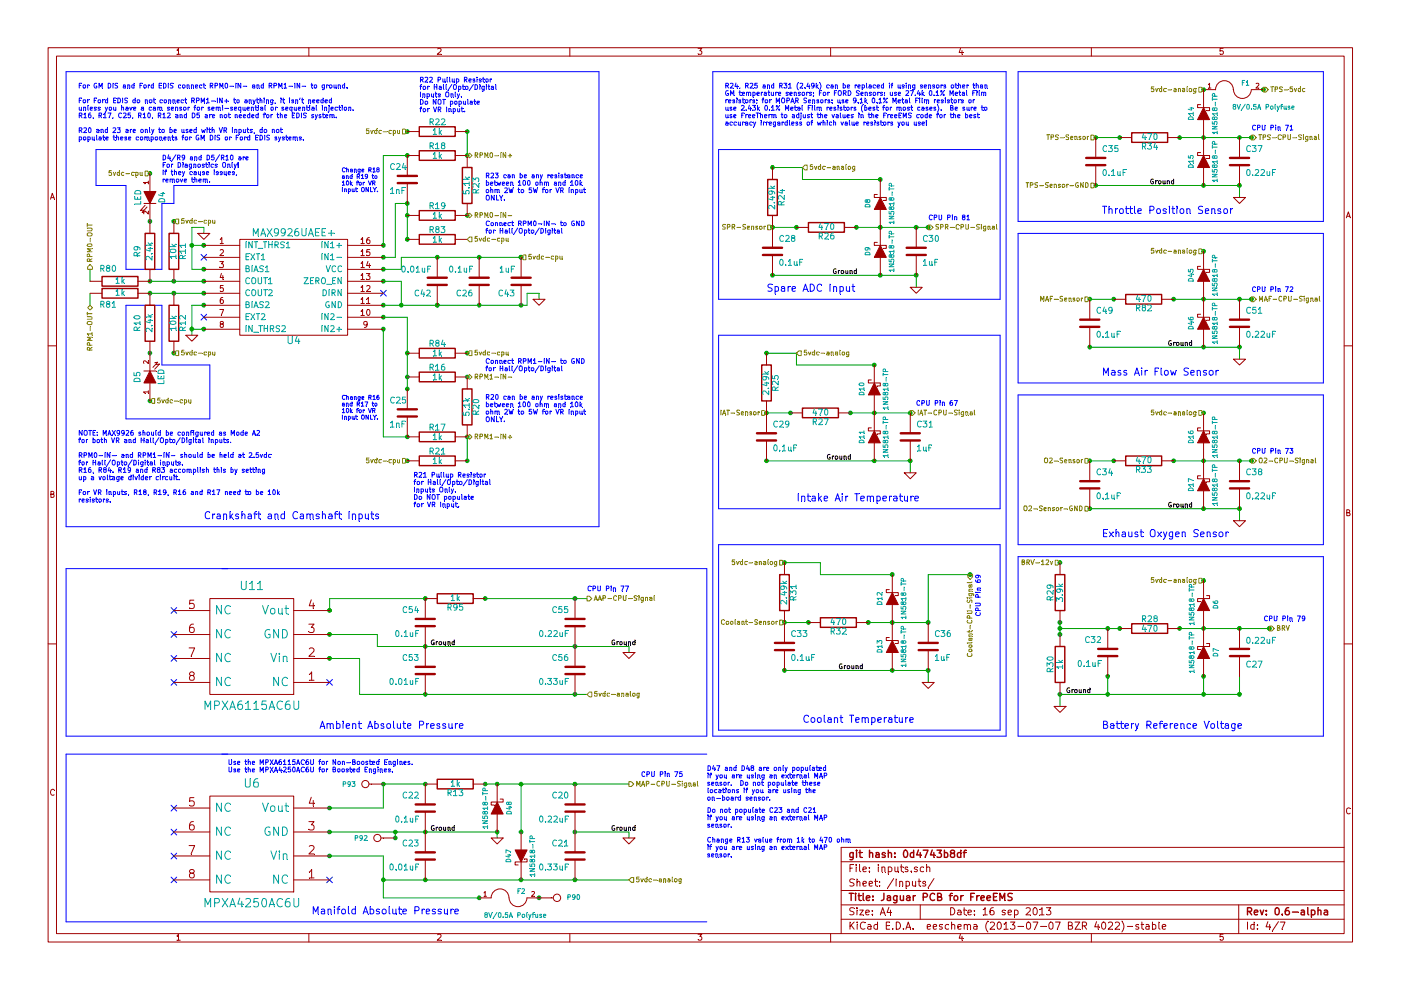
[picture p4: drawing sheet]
EESchema Schematic File Version 2  date Wed 18 Sep 2013 08:48:05 AM EDT
LIBS:opto
LIBS:power
LIBS:conn
LIBS:transistors
LIBS:device
LIBS:Jaguar
LIBS:Jaguar-cache
EELAYER 24  0
EELAYER END
$Descr A4 11700 8267
Sheet 4 7
Title "Jaguar PCB for FreeEMS"
Date "16 sep 2013"
Rev "0.6-alpha"
Comp "git hash: 0d4743b8df"
Comment1 ""
Comment2 ""
Comment3 ""
Comment4 ""
$EndDescr
Connection ~ 7750 1900
Connection ~ 10600 5250
Connection ~ 10450 3850
Connection ~ 10450 2500
Connection ~ 10450 1150
Connection ~ 10550 750 
$Comp
L FUSE F1
U 1 1
P 10300 750
F 0 "F1" H 10400 800 40  0000 C CNN
F 1 "8V/0.5A Polyfuse" H 10550 600 40  0000 C CNN
	1    10300 750 
	1    0    0    -1  
$EndComp
Connection ~ 4500 7500
Connection ~ 4000 7500
Wire Wire Line
	4000 7500 3200 7500
Wire Wire Line
	3200 7500 3200 7150
Wire Wire Line
	3200 7150 2750 7150
Wire Wire Line
	2750 6750 3200 6750
Wire Wire Line
	4900 5800 3000 5800
Wire Wire Line
	3000 5800 3000 5500
Wire Wire Line
	3000 5500 2750 5500
Wire Wire Line
	3150 5300 3150 5400
Wire Wire Line
	3150 5300 2750 5300
Wire Wire Line
	3550 5000 2750 5000
Wire Wire Line
	2750 5000 2750 5100
Connection ~ 3300 6950
Wire Wire Line
	3300 7000 3300 6950
Connection ~ 3400 2950
Connection ~ 3400 3150
Connection ~ 3900 2950
Connection ~ 3900 3150
Connection ~ 3900 3650
Connection ~ 3900 3850
Connection ~ 3400 3850
Wire Wire Line
	3900 3650 3900 3850
Wire Wire Line
	4500 2500 4500 2450
Wire Wire Line
	4500 2450 4400 2450
Connection ~ 3900 1800
Connection ~ 3900 1300
Connection ~ 3400 1100
Connection ~ 3900 1100
Wire Wire Line
	3900 1100 3900 1300
Connection ~ 3400 2000
Connection ~ 3400 1800
Wire Wire Line
	3400 2000 3400 1700
Wire Notes Line
	1900 6300 550  6300
Wire Notes Line
	550  6300 550  7700
Wire Notes Line
	550  7700 5900 7700
Connection ~ 4350 7350
Connection ~ 4800 7350
Connection ~ 4800 6950
Connection ~ 4800 6550
Wire Wire Line
	5250 7000 5250 6950
Wire Wire Line
	5250 6950 4800 6950
Wire Wire Line
	4150 7000 4150 6950
Wire Wire Line
	4050 6550 5250 6550
Wire Notes Line
	11050 4550 11050 3300
Wire Notes Line
	11050 4550 8500 4550
Wire Notes Line
	11050 3300 8500 3300
Wire Wire Line
	9100 4250 10350 4250
Connection ~ 10050 3850
Wire Wire Line
	10450 3850 9800 3850
Wire Wire Line
	9300 3850 9100 3850
Connection ~ 9800 3850
Connection ~ 9300 3850
Connection ~ 10050 4250
Connection ~ 10050 3450
Connection ~ 10350 3850
Connection ~ 10350 4250
Connection ~ 9100 4250
Connection ~ 9100 3850
Wire Wire Line
	10350 4250 10350 4350
Wire Notes Line
	8500 3300 8500 4550
Wire Wire Line
	750  2350 750  2250
Wire Wire Line
	1250 2350 1700 2350
Wire Notes Line
	1350 3050 1750 3050
Wire Notes Line
	1350 3050 1350 2550
Wire Notes Line
	1050 1550 1050 2250
Wire Notes Line
	1050 1550 800  1550
Wire Notes Line
	800  1550 800  1250
Wire Notes Line
	800  1250 2150 1250
Wire Notes Line
	1750 3050 1750 3500
Wire Notes Line
	1750 3500 1050 3500
Connection ~ 4350 2150
Wire Notes Line
	1050 2250 1350 2250
Wire Notes Line
	2150 1250 2150 1550
Wire Notes Line
	2150 1550 1450 1550
Wire Notes Line
	1450 1550 1450 1700
Wire Notes Line
	1450 1700 1350 1700
Wire Notes Line
	1350 1700 1350 2250
Wire Wire Line
	4350 2150 3350 2150
Wire Wire Line
	3350 2150 3350 2250
Wire Wire Line
	3400 3250 3400 2650
Wire Wire Line
	3400 2650 3200 2650
Connection ~ 3400 3650
Connection ~ 1600 2750
Wire Wire Line
	1600 2800 1600 2550
Wire Wire Line
	3400 1700 3300 1700
Wire Notes Line
	6000 1250 6000 2500
Connection ~ 4050 6550
Connection ~ 4150 6550
Connection ~ 4150 6950
Connection ~ 3550 7350
Connection ~ 3550 6950
Connection ~ 3550 6550
Wire Notes Line
	6000 6100 8350 6100
Connection ~ 8100 4800
Wire Wire Line
	8100 4800 7750 4800
Wire Wire Line
	7750 4800 7750 5200
Wire Notes Line
	6000 4250 6000 2800
Wire Notes Line
	6000 4250 8350 4250
Wire Notes Line
	8350 4250 8350 2800
Wire Notes Line
	8350 2800 6000 2800
Wire Notes Line
	8500 6150 8500 4650
Wire Notes Line
	8500 6150 11050 6150
Wire Notes Line
	11050 6150 11050 4650
Wire Notes Line
	11050 4650 8500 4650
Wire Notes Line
	8500 1950 8500 3200
Wire Notes Line
	11050 1850 8500 1850
Wire Notes Line
	11050 1850 11050 600 
Wire Notes Line
	11050 600  8500 600 
Wire Wire Line
	10350 3000 10350 2900
Wire Wire Line
	8850 5900 8850 5800
Wire Wire Line
	7600 3950 7600 3850
Wire Wire Line
	7750 5200 7250 5200
Connection ~ 1450 1850
Wire Wire Line
	3200 2150 3300 2150
Wire Wire Line
	7300 3050 6650 3050
Wire Wire Line
	6650 3050 6650 2950
Wire Wire Line
	6650 2950 6400 2950
Wire Wire Line
	3200 6750 3200 6550
Wire Wire Line
	3200 6550 3550 6550
Connection ~ 7750 5600
Connection ~ 7750 5200
Connection ~ 7450 4800
Wire Wire Line
	7600 3850 6400 3850
Connection ~ 9100 2500
Connection ~ 9100 2900
Connection ~ 10350 2900
Connection ~ 10350 2500
Connection ~ 10050 2100
Connection ~ 10350 1550
Connection ~ 10050 750 
Connection ~ 10350 1150
Connection ~ 7650 2300
Wire Wire Line
	6450 2300 7650 2300
Connection ~ 9250 5650
Connection ~ 10050 5650
Connection ~ 9250 5250
Connection ~ 9350 5250
Connection ~ 9850 5250
Connection ~ 10050 5250
Connection ~ 10050 4850
Connection ~ 9250 5800
Wire Wire Line
	9250 5800 9250 5650
Connection ~ 10050 2900
Wire Wire Line
	7750 1900 7150 1900
Connection ~ 6550 5600
Connection ~ 7450 5600
Connection ~ 7450 5200
Connection ~ 7250 5200
Connection ~ 6750 5200
Connection ~ 6550 5200
Connection ~ 6550 4700
Connection ~ 6400 3850
Connection ~ 7300 3850
Connection ~ 7300 3450
Connection ~ 7100 3450
Connection ~ 6600 3450
Connection ~ 6400 3450
Connection ~ 6400 2950
Connection ~ 7350 2300
Connection ~ 6450 2300
Connection ~ 7150 1900
Connection ~ 6650 1900
Connection ~ 6450 1900
Connection ~ 6450 1400
Connection ~ 7350 1900
Connection ~ 9300 2500
Connection ~ 9800 2500
Connection ~ 8850 5800
Connection ~ 8850 4700
Connection ~ 8850 5200
Connection ~ 8850 5300
Wire Wire Line
	8850 5200 8850 5300
Wire Wire Line
	6650 1900 6450 1900
Wire Wire Line
	9350 1150 9150 1150
Wire Wire Line
	6600 3450 6400 3450
Wire Wire Line
	9300 2500 9100 2500
Wire Wire Line
	6750 5200 6550 5200
Connection ~ 10050 1550
Connection ~ 10050 1150
Connection ~ 9850 1150
Connection ~ 9350 1150
Connection ~ 9150 1150
Connection ~ 9150 1550
Connection ~ 8850 5250
Wire Wire Line
	10450 1150 9850 1150
Wire Wire Line
	10450 2500 9800 2500
Connection ~ 10050 2500
Wire Wire Line
	8850 5250 9350 5250
Wire Wire Line
	8850 5800 10350 5800
Wire Wire Line
	10050 5650 10050 5800
Connection ~ 10050 5800
Connection ~ 7350 1500
Wire Wire Line
	9150 1550 10350 1550
Wire Wire Line
	10350 2900 9100 2900
Connection ~ 7300 3050
Connection ~ 7600 3450
Connection ~ 7600 3850
Wire Wire Line
	6550 5600 7750 5600
Connection ~ 7650 1900
Wire Wire Line
	7350 1500 6700 1500
Wire Wire Line
	6700 1500 6700 1400
Wire Wire Line
	6700 1400 6450 1400
Wire Wire Line
	6550 4700 6850 4700
Wire Wire Line
	6850 4700 6850 4800
Wire Wire Line
	6850 4800 7450 4800
Connection ~ 1450 2950
Connection ~ 1700 2050
Connection ~ 1700 2250
Connection ~ 1700 2350
Connection ~ 1700 2450
Connection ~ 1700 2550
Connection ~ 1700 2750
Connection ~ 3200 2050
Connection ~ 3200 2150
Connection ~ 3200 2250
Connection ~ 3200 2350
Connection ~ 3200 2550
Connection ~ 3200 2650
Connection ~ 3200 2750
Connection ~ 3650 2550
Connection ~ 3650 2150
Connection ~ 4000 2150
Connection ~ 4350 2150
Connection ~ 4350 2550
Connection ~ 4000 2550
Connection ~ 3650 2550
Wire Wire Line
	7650 2300 7650 2400
Wire Wire Line
	7750 5600 7750 5700
Wire Wire Line
	10350 1550 10350 1650
Wire Notes Line
	8500 600  8500 1850
Wire Notes Line
	8500 1950 11050 1950
Wire Notes Line
	8500 3200 11050 3200
Wire Notes Line
	11050 3200 11050 1950
Connection ~ 10350 5250
Wire Wire Line
	10350 5800 10350 5650
Connection ~ 10350 5800
Wire Wire Line
	9850 5250 10600 5250
Wire Notes Line
	6000 1250 8350 1250
Wire Wire Line
	7600 3450 7100 3450
Wire Notes Line
	6000 6100 6000 4550
Wire Notes Line
	6000 4550 8350 4550
Wire Notes Line
	8350 4550 8350 6100
Wire Notes Line
	6000 2500 8350 2500
Wire Notes Line
	8350 2500 8350 1250
Wire Wire Line
	3200 2050 3200 1300
Wire Wire Line
	3300 2150 3300 1700
Wire Wire Line
	1700 2250 1600 2250
Wire Wire Line
	1600 2550 1700 2550
Wire Wire Line
	1700 2050 1600 2050
Wire Wire Line
	1700 2750 1600 2750
Wire Wire Line
	3200 2750 3200 3650
Connection ~ 3400 3250
Wire Wire Line
	3350 2250 3200 2250
Wire Wire Line
	3200 2350 3350 2350
Wire Wire Line
	3350 2350 3350 2550
Connection ~ 3350 2550
Wire Notes Line
	5000 4400 5000 600 
Wire Notes Line
	5000 4400 550  4400
Wire Notes Line
	550  4400 550  600 
Wire Notes Line
	550  600  5000 600 
Wire Wire Line
	1600 2250 1600 1900
Wire Wire Line
	1600 1900 1700 1900
Wire Wire Line
	1700 1900 1700 1950
Connection ~ 1600 2050
Connection ~ 1250 3350
Connection ~ 1250 2950
Connection ~ 1450 2450
Connection ~ 1250 2450
Connection ~ 1250 2350
Connection ~ 1450 2350
Connection ~ 1250 1450
Connection ~ 1250 1850
Wire Notes Line
	8400 600  5950 600 
Wire Notes Line
	8400 600  8400 6150
Wire Notes Line
	8400 6150 5950 6150
Wire Notes Line
	5950 6150 5950 600 
Wire Notes Line
	1350 2550 1050 2550
Wire Notes Line
	1050 2550 1050 3500
Wire Wire Line
	1250 2450 1700 2450
Wire Wire Line
	750  2550 750  2450
Wire Notes Line
	1850 6300 5900 6300
Wire Wire Line
	3200 7350 5250 7350
Connection ~ 4350 6550
Wire Wire Line
	4350 6550 4350 6950
Connection ~ 4350 6950
Connection ~ 3400 1700
Connection ~ 3400 1300
Wire Wire Line
	3200 1300 3400 1300
Wire Wire Line
	3200 2550 4400 2550
Wire Wire Line
	4400 2550 4400 2450
Wire Wire Line
	3200 3650 3400 3650
Wire Notes Line
	5900 4750 5900 6150
Wire Notes Line
	5900 4750 1850 4750
Connection ~ 3550 5000
Connection ~ 3550 5400
Connection ~ 3550 5800
Connection ~ 4050 5000
Wire Wire Line
	3150 5400 5250 5400
Wire Wire Line
	5250 5400 5250 5450
Connection ~ 4800 5000
Connection ~ 4800 5400
Connection ~ 4800 5800
Wire Notes Line
	5900 6150 550  6150
Wire Notes Line
	550  6150 550  4750
Wire Notes Line
	550  4750 1900 4750
Wire Wire Line
	4050 5000 4900 5000
Connection ~ 3200 6550
Connection ~ 3200 7350
Wire Wire Line
	4150 6950 2750 6950
Connection ~ 2750 6750
Connection ~ 2750 6950
Connection ~ 2750 7150
Connection ~ 3300 7000
Connection ~ 2750 5100
Connection ~ 2750 5300
Connection ~ 2750 5500
$Comp
L FUSE F2
U 1 1
P 4250 7500
F 0 "F2" H 4350 7550 40  0000 C CNN
F 1 "8V/0.5A Polyfuse" H 4300 7350 40  0000 C CNN
	1    4250 7500
	1    0    0    -1  
$EndComp
Text HLabel 5250 7350 2    40   Input ~ 0
5vdc-analog
NoConn ~ 2750 7350
NoConn ~ 1450 7350
NoConn ~ 1450 7150
NoConn ~ 1450 6950
NoConn ~ 1450 6750
NoConn ~ 1450 5700
NoConn ~ 1450 5500
NoConn ~ 1450 5300
NoConn ~ 1450 5100
NoConn ~ 2750 5700
$Comp
L MPXA4250AP U6
U 1 1
P 2100 7050
F 0 "U6" H 2100 7550 70  0000 C CNN
F 1 "MPXA4250AC6U" H 2100 6550 70  0000 C CNN
	1    2100 7050
	1    0    0    -1  
$EndComp
$Comp
L MPXA4250AP U11
U 1 1
P 2100 5400
F 0 "U11" H 2100 5900 70  0000 C CNN
F 1 "MPXA6115AC6U" H 2100 4900 70  0000 C CNN
	1    2100 5400
	1    0    0    -1  
$EndComp
$Comp
L CONN_1 P92
U 1 1
P 3150 7000
F 0 "P92" H 3230 7000 40  0000 L CNN
F 1 "GND" H 3150 7055 30  0001 C CNN
	1    3150 7000
	-1   0    0    1   
$EndComp
$Comp
L CONN_1 P90
U 1 1
P 4650 7500
F 0 "P90" H 4730 7500 40  0000 L CNN
F 1 "5v" H 4650 7555 30  0001 C CNN
	1    4650 7500
	1    0    0    -1  
$EndComp
$Comp
L CONN_1 P93
U 1 1
P 3050 6550
F 0 "P93" H 3130 6550 40  0000 L CNN
F 1 "MAP" H 3050 6605 30  0001 C CNN
	1    3050 6550
	-1   0    0    1   
$EndComp
$Comp
L R R95
U 1 1
P 3800 5000
F 0 "R95" V 3880 5000 50  0000 C CNN
F 1 "1k" V 3800 5000 50  0000 C CNN
	1    3800 5000
	0    -1   1    0   
$EndComp
$Comp
L C C55
U 1 1
P 4800 5200
F 0 "C55" H 4850 5300 50  0000 L CNN
F 1 "0.22uF" H 4850 5100 50  0000 L CNN
	1    4800 5200
	-1   0    0    -1  
$EndComp
$Comp
L C C56
U 1 1
P 4800 5600
F 0 "C56" H 4850 5700 50  0000 L CNN
F 1 "0.33uF" H 4850 5500 50  0000 L CNN
	1    4800 5600
	-1   0    0    -1  
$EndComp
$Comp
L C C53
U 1 1
P 3550 5600
F 0 "C53" H 3600 5700 50  0000 L CNN
F 1 "0.01uF" H 3600 5500 50  0000 L CNN
	1    3550 5600
	-1   0    0    -1  
$EndComp
Text HLabel 4900 5000 2    40   Output ~ 0
AAP-CPU-Signal
Text Notes 2664 6100 0    60   ~ 0
Ambient Absolute Pressure
$Comp
L C C54
U 1 1
P 3550 5200
F 0 "C54" H 3600 5300 50  0000 L CNN
F 1 "0.1uF" H 3600 5100 50  0000 L CNN
	1    3550 5200
	-1   0    0    -1  
$EndComp
Text Notes 4900 4950 0    40   ~ 0
CPU Pin 77
Text HLabel 4900 5800 2    40   Input ~ 0
5vdc-analog
Text Label 3592 5400 0    40   ~ 0
Ground
$Comp
L GND #PWR016
U 1 1
P 5250 5450
F 0 "#PWR016" H 5250 5450 30  0001 C CNN
F 1 "GND" H 5250 5380 30  0001 C CNN
	1    5250 5450
	-1   0    0    -1  
$EndComp
Text Label 5100 5400 0    40   ~ 0
Ground
Text Notes 2850 1450 0    35   ~ 0
Change R18\nand R19 to\n10k for VR \nInput ONLY.
$Comp
L R R83
U 1 1
P 3650 2000
F 0 "R83" V 3730 2000 50  0000 C CNN
F 1 "1k" V 3650 2000 50  0000 C CNN
	1    3650 2000
	0    -1   -1   0   
$EndComp
Text HLabel 3900 2000 2    40   Input ~ 0
5vdc-cpu
Text Notes 4050 1900 0    40   ~ 0
Connect RPM0-IN- to GND \nfor Hall/Opto/Digital
Text HLabel 3900 2950 2    40   Input ~ 0
5vdc-cpu
$Comp
L R R84
U 1 1
P 3650 2950
F 0 "R84" V 3730 2950 50  0000 C CNN
F 1 "1k" V 3650 2950 50  0000 C CNN
	1    3650 2950
	0    -1   -1   0   
$EndComp
Text Notes 5900 6800 0    40   ~ 0
Do not populate C23 and C21\nif you are using an external MAP\nsensor.  \n\nChange R13 value from 1k to 470 ohm\nif you are using an external MAP\nsensor.
Text Label 5100 6950 0    40   ~ 0
Ground
$Comp
L GND #PWR017
U 1 1
P 5250 7000
F 0 "#PWR017" H 5250 7000 30  0001 C CNN
F 1 "GND" H 5250 6930 30  0001 C CNN
	1    5250 7000
	-1   0    0    -1  
$EndComp
Text Notes 5900 6450 0    40   ~ 0
D47 and D48 are only populated\nif you are using an external MAP\nsensor.  Do not populate these \nlocations if you are using the\non-board sensor.
$Comp
L DIODESCH D48
U 1 1
P 4150 6750
F 0 "D48" H 4150 6850 40  0000 C CNN
F 1 "1N5818-TP" H 4150 6650 40  0000 C CNN
	1    4150 6750
	0    1    -1   0   
$EndComp
$Comp
L DIODESCH D47
U 1 1
P 4350 7150
F 0 "D47" H 4350 7250 40  0000 C CNN
F 1 "1N5818-TP" H 4350 7050 40  0000 C CNN
	1    4350 7150
	0    -1   1    0   
$EndComp
Text Notes 2850 3350 0    35   ~ 0
Change R16 \nand R17 to\n10k for VR \nInput ONLY.
Text HLabel 10450 3850 2    40   Output ~ 0
O2-CPU-Signal
Text HLabel 9100 3850 0    40   Input ~ 0
O2-Sensor
$Comp
L C C38
U 1 1
P 10350 4050
F 0 "C38" H 10400 4150 50  0000 L CNN
F 1 "0.22uF" H 10400 3950 50  0000 L CNN
	1    10350 4050
	1    0    0    -1  
$EndComp
$Comp
L R R33
U 1 1
P 9550 3850
F 0 "R33" V 9630 3850 50  0000 C CNN
F 1 "470" V 9550 3850 50  0000 C CNN
	1    9550 3850
	0    1    1    0   
$EndComp
Text HLabel 9100 4250 0    40   Input ~ 0
O2-Sensor-GND
Text Notes 9200 4500 0    60   ~ 0
Exhaust Oxygen Sensor
Text Notes 10450 3800 0    40   ~ 0
CPU Pin 73
$Comp
L C C34
U 1 1
P 9100 4050
F 0 "C34" H 9150 4150 50  0000 L CNN
F 1 "0.1uF" H 9150 3950 50  0000 L CNN
	1    9100 4050
	1    0    0    -1  
$EndComp
$Comp
L DIODESCH D17
U 1 1
P 10050 4050
F 0 "D17" H 10050 4150 40  0000 C CNN
F 1 "1N5818-TP" H 10050 3950 40  0000 C CNN
	1    10050 4050
	0    -1   -1   0   
$EndComp
$Comp
L DIODESCH D16
U 1 1
P 10050 3650
F 0 "D16" H 10050 3750 40  0000 C CNN
F 1 "1N5818-TP" H 10050 3550 40  0000 C CNN
	1    10050 3650
	0    -1   -1   0   
$EndComp
$Comp
L GND #PWR018
U 1 1
P 10350 4350
F 0 "#PWR018" H 10350 4350 30  0001 C CNN
F 1 "GND" H 10350 4280 30  0001 C CNN
	1    10350 4350
	1    0    0    -1  
$EndComp
Text HLabel 10050 3450 0    40   Input ~ 0
5vdc-analog
Text Label 9750 4250 0    40   ~ 0
Ground
Text Label 3592 6950 0    40   ~ 0
Ground
Text Label 6900 3850 0    40   ~ 0
Ground
Text Label 6950 2300 0    40   ~ 0
Ground
Text Label 9600 1550 0    40   ~ 0
Ground
Text Label 9750 2900 0    40   ~ 0
Ground
Text Label 8900 5800 0    40   ~ 0
Ground
$Comp
L R R81
U 1 1
P 1000 2450
F 0 "R81" V 1100 2350 50  0000 C CNN
F 1 "1k" V 1000 2450 50  0000 C CNN
	1    1000 2450
	0    1    1    0   
$EndComp
$Comp
L R R10
U 1 1
P 1250 2700
F 0 "R10" V 1150 2700 50  0000 C CNN
F 1 "2.4k" V 1250 2700 50  0000 C CNN
	1    1250 2700
	1    0    0    -1  
$EndComp
$Comp
L R R80
U 1 1
P 1000 2350
F 0 "R80" V 900 2250 50  0000 C CNN
F 1 "1k" V 1000 2350 50  0000 C CNN
	1    1000 2350
	0    1    1    0   
$EndComp
Text HLabel 6650 2950 2    40   Input ~ 0
5vdc-analog
Text HLabel 1250 1450 0    40   Input ~ 0
5vdc-cpu
Text HLabel 1450 1850 2    40   Input ~ 0
5vdc-cpu
Text HLabel 1450 2950 2    40   Input ~ 0
5vdc-cpu
Text HLabel 1250 3350 2    40   Input ~ 0
5vdc-cpu
Text HLabel 3400 3850 0    40   Input ~ 0
5vdc-cpu
Text HLabel 4350 2150 2    40   Input ~ 0
5vdc-cpu
Text HLabel 3400 1100 0    40   Input ~ 0
5vdc-cpu
Text HLabel 6700 1400 2    40   Input ~ 0
5vdc-analog
Text HLabel 10050 750  0    40   Input ~ 0
5vdc-analog
Text HLabel 10050 2100 0    40   Input ~ 0
5vdc-analog
Text HLabel 10050 4850 0    40   Input ~ 0
5vdc-analog
Text HLabel 6550 4700 0    40   Input ~ 0
5vdc-analog
Text Notes 1900 6400 0    40   ~ 0
Use the MPXA6115AC6U for Non-Boosted Engines.\nUse the MPXA4250AC6U for Boosted Engines.
Text Notes 6050 750  0    40   ~ 0
R24, R25 and R31 (2.49k) can be replaced if using sensors other than\nGM temperature sensors; For FORD Sensors: use 27.4k 0.1% Metal Film\nresistors; for MOPAR Sensors: use 9.1k 0.1% Metal Film resistors or \nuse 2.43k 0.1% Metal Film resistors (best for most cases).  Be sure to\nuse FreeTherm to adjust the values in the FreeEMS code for the best\naccuracy irregardless of which value resistors you use!
Text Notes 650  750  0    40   ~ 0
For GM DIS and Ford EDIS connect RPM0-IN- and RPM1-IN- to ground.\n\nFor Ford EDIS do not connect RPM1-IN+ to anything, it isn't needed\nunless you have a cam sensor for semi-sequential or sequential injection. \nR16, R17, C25, R10, R12 and D5 are not needed for the EDIS system.\n\nR20 and 23 are only to be used with VR Inputs, do not\npopulate these components for GM DIS or Ford EDIS systems.
Text Notes 1350 1350 0    40   ~ 0
D4/R9 and D5/R10 are \nFor Diagnostics Only!\nIf they cause issues, \nremove them.
$Comp
L LED D5
U 1 1
P 1250 3150
F 0 "D5" H 1250 3250 50  0000 C CNN
F 1 "LED" H 1250 3050 50  0000 C CNN
	1    1250 3150
	0    -1   -1   0   
$EndComp
$Comp
L LED D4
U 1 1
P 1250 1650
F 0 "D4" H 1250 1750 50  0000 C CNN
F 1 "LED" H 1250 1550 50  0000 C CNN
	1    1250 1650
	0    1    1    0   
$EndComp
$Comp
L R R9
U 1 1
P 1250 2100
F 0 "R9" V 1150 2100 50  0000 C CNN
F 1 "2.4k" V 1250 2100 50  0000 C CNN
	1    1250 2100
	1    0    0    -1  
$EndComp
$Comp
L R R20
U 1 1
P 3900 3400
F 0 "R20" V 3980 3400 50  0000 C CNN
F 1 "5.1k" V 3900 3400 50  0000 C CNN
	1    3900 3400
	1    0    0    -1  
$EndComp
Text Notes 4050 3350 0    40   ~ 0
R20 can be any resistance\nbetween 100 ohm and 10k\nohm 2W to 5W for VR Input \nONLY.
Text Notes 4050 1500 0    40   ~ 0
R23 can be any resistance\nbetween 100 ohm and 10k\nohm 2W to 5W for VR Input \nONLY.
$Comp
L R R23
U 1 1
P 3900 1550
F 0 "R23" V 3980 1550 50  0000 C CNN
F 1 "5.1k" V 3900 1550 50  0000 C CNN
	1    3900 1550
	1    0    0    -1  
$EndComp
Text Notes 650  3650 0    40   ~ 0
NOTE: MAX9926 should be configured as Mode A2 \nfor both VR and Hall/Opto/Digital inputs.\n\nRPM0-IN- and RPM1-IN- should be held at 2.5vdc \nfor Hall/Opto/Digital inputs. \nR16, R84. R19 and R83 accomplish this by setting \nup a voltage divider circuit.\n\nFor VR inputs, R18, R19, R16 and R17 need to be 10k\nresistors.
$Comp
L R R16
U 1 1
P 3650 3150
F 0 "R16" V 3730 3150 50  0000 C CNN
F 1 "1k" V 3650 3150 50  0000 C CNN
	1    3650 3150
	0    -1   -1   0   
$EndComp
Text Notes 4050 3050 0    40   ~ 0
Connect RPM1-IN- to GND \nfor Hall/Opto/Digital
$Comp
L GND #PWR019
U 1 1
P 1600 2800
F 0 "#PWR019" H 1600 2800 30  0001 C CNN
F 1 "GND" H 1600 2730 30  0001 C CNN
	1    1600 2800
	1    0    0    -1  
$EndComp
Text HLabel 10550 750  2    40   Output ~ 0
TPS-5vdc
Text HLabel 3900 3150 2    40   BiDi ~ 0
RPM1-IN-
Text HLabel 3900 1800 2    40   BiDi ~ 0
RPM0-IN-
$Comp
L GND #PWR020
U 1 1
P 4500 2500
F 0 "#PWR020" H 4500 2500 30  0001 C CNN
F 1 "GND" H 4500 2430 30  0001 C CNN
	1    4500 2500
	1    0    0    -1  
$EndComp
$Comp
L GND #PWR021
U 1 1
P 1700 1950
F 0 "#PWR021" H 1700 1950 30  0001 C CNN
F 1 "GND" H 1700 1880 30  0001 C CNN
	1    1700 1950
	1    0    0    -1  
$EndComp
$Comp
L GND #PWR022
U 1 1
P 4150 7000
F 0 "#PWR022" H 4150 7000 30  0001 C CNN
F 1 "GND" H 4150 6930 30  0001 C CNN
	1    4150 7000
	-1   0    0    -1  
$EndComp
$Comp
L GND #PWR023
U 1 1
P 10350 3000
F 0 "#PWR023" H 10350 3000 30  0001 C CNN
F 1 "GND" H 10350 2930 30  0001 C CNN
	1    10350 3000
	1    0    0    -1  
$EndComp
$Comp
L GND #PWR024
U 1 1
P 10350 1650
F 0 "#PWR024" H 10350 1650 30  0001 C CNN
F 1 "GND" H 10350 1580 30  0001 C CNN
	1    10350 1650
	1    0    0    -1  
$EndComp
$Comp
L GND #PWR025
U 1 1
P 8850 5900
F 0 "#PWR025" H 8850 5900 30  0001 C CNN
F 1 "GND" H 8850 5830 30  0001 C CNN
	1    8850 5900
	-1   0    0    -1  
$EndComp
$Comp
L GND #PWR026
U 1 1
P 7750 5700
F 0 "#PWR026" H 7750 5700 30  0001 C CNN
F 1 "GND" H 7750 5630 30  0001 C CNN
	1    7750 5700
	1    0    0    -1  
$EndComp
$Comp
L GND #PWR027
U 1 1
P 7600 3950
F 0 "#PWR027" H 7600 3950 30  0001 C CNN
F 1 "GND" H 7600 3880 30  0001 C CNN
	1    7600 3950
	1    0    0    -1  
$EndComp
$Comp
L GND #PWR028
U 1 1
P 7650 2400
F 0 "#PWR028" H 7650 2400 30  0001 C CNN
F 1 "GND" H 7650 2330 30  0001 C CNN
	1    7650 2400
	1    0    0    -1  
$EndComp
$Comp
L C C43
U 1 1
P 4350 2350
F 0 "C43" H 4400 2450 50  0000 L CNN
F 1 "1uF" H 4400 2250 50  0000 L CNN
	1    4350 2350
	-1   0    0    1   
$EndComp
$Comp
L C C42
U 1 1
P 3650 2350
F 0 "C42" H 3700 2450 50  0000 L CNN
F 1 "0.01uF" H 3700 2250 50  0000 L CNN
	1    3650 2350
	-1   0    0    1   
$EndComp
Text Notes 3450 4000 0    40   ~ 0
R21 Pullup Resistor\nfor Hall/Opto/Digital \nInputs Only.\nDo NOT populate \nfor VR Input.
Text Notes 3500 700  0    40   ~ 0
R22 Pullup Resistor \nfor Hall/Opto/Digital \nInputs Only.\nDo NOT populate \nfor VR Input.
Text Notes 1700 4350 0    60   ~ 0
Crankshaft and Camshaft Inputs
$Comp
L R R12
U 1 1
P 1450 2700
F 0 "R12" V 1530 2700 50  0000 C CNN
F 1 "10k" V 1450 2700 50  0000 C CNN
	1    1450 2700
	1    0    0    -1  
$EndComp
$Comp
L C C25
U 1 1
P 3400 3450
F 0 "C25" H 3250 3550 50  0000 L CNN
F 1 "1nF" H 3250 3350 50  0000 L CNN
	1    3400 3450
	1    0    0    -1  
$EndComp
$Comp
L R R17
U 1 1
P 3650 3650
F 0 "R17" V 3730 3650 50  0000 C CNN
F 1 "1k" V 3650 3650 50  0000 C CNN
	1    3650 3650
	0    -1   -1   0   
$EndComp
$Comp
L R R21
U 1 1
P 3650 3850
F 0 "R21" V 3730 3850 50  0000 C CNN
F 1 "1k" V 3650 3850 50  0000 C CNN
	1    3650 3850
	0    -1   -1   0   
$EndComp
$Comp
L R R22
U 1 1
P 3650 1100
F 0 "R22" V 3730 1100 50  0000 C CNN
F 1 "1k" V 3650 1100 50  0000 C CNN
	1    3650 1100
	0    -1   -1   0   
$EndComp
$Comp
L R R18
U 1 1
P 3650 1300
F 0 "R18" V 3730 1300 50  0000 C CNN
F 1 "1k" V 3650 1300 50  0000 C CNN
	1    3650 1300
	0    -1   -1   0   
$EndComp
$Comp
L R R19
U 1 1
P 3650 1800
F 0 "R19" V 3730 1800 50  0000 C CNN
F 1 "1k" V 3650 1800 50  0000 C CNN
	1    3650 1800
	0    -1   -1   0   
$EndComp
$Comp
L C C24
U 1 1
P 3400 1500
F 0 "C24" H 3250 1600 50  0000 L CNN
F 1 "1nF" H 3250 1400 50  0000 L CNN
	1    3400 1500
	1    0    0    -1  
$EndComp
$Comp
L C C26
U 1 1
P 4000 2350
F 0 "C26" H 4050 2450 50  0000 L CNN
F 1 "0.1uF" H 4050 2250 50  0000 L CNN
	1    4000 2350
	-1   0    0    1   
$EndComp
$Comp
L R R11
U 1 1
P 1450 2100
F 0 "R11" V 1530 2100 50  0000 C CNN
F 1 "10k" V 1450 2100 50  0000 C CNN
	1    1450 2100
	1    0    0    -1  
$EndComp
NoConn ~ 3200 2450
NoConn ~ 1700 2650
NoConn ~ 1700 2150
$Comp
L MAX9926UAEE+ U4
U 1 1
P 2450 2450
F 0 "U4" H 2450 2050 60  0000 C CNN
F 1 "MAX9926UAEE+" H 2450 2950 60  0000 C CNN
	1    2450 2450
	1    0    0    -1  
$EndComp
Text HLabel 750  2550 3    40   BiDi ~ 0
RPM1-OUT
Text HLabel 3900 3650 2    40   BiDi ~ 0
RPM1-IN+
Text Notes 5350 6500 0    40   ~ 0
CPU Pin 75
$Comp
L C C22
U 1 1
P 3550 6750
F 0 "C22" H 3600 6850 50  0000 L CNN
F 1 "0.1uF" H 3600 6650 50  0000 L CNN
	1    3550 6750
	-1   0    0    -1  
$EndComp
$Comp
L DIODESCH D12
U 1 1
P 7450 5000
F 0 "D12" H 7450 5100 40  0000 C CNN
F 1 "1N5818-TP" H 7450 4900 40  0000 C CNN
	1    7450 5000
	0    -1   -1   0   
$EndComp
$Comp
L DIODESCH D13
U 1 1
P 7450 5400
F 0 "D13" H 7450 5500 40  0000 C CNN
F 1 "1N5818-TP" H 7450 5300 40  0000 C CNN
	1    7450 5400
	0    -1   -1   0   
$EndComp
$Comp
L DIODESCH D10
U 1 1
P 7300 3250
F 0 "D10" H 7300 3350 40  0000 C CNN
F 1 "1N5818-TP" H 7300 3150 40  0000 C CNN
	1    7300 3250
	0    -1   -1   0   
$EndComp
$Comp
L DIODESCH D11
U 1 1
P 7300 3650
F 0 "D11" H 7300 3750 40  0000 C CNN
F 1 "1N5818-TP" H 7300 3550 40  0000 C CNN
	1    7300 3650
	0    -1   -1   0   
$EndComp
$Comp
L DIODESCH D45
U 1 1
P 10050 2300
F 0 "D45" H 10050 2400 40  0000 C CNN
F 1 "1N5818-TP" H 10050 2200 40  0000 C CNN
	1    10050 2300
	0    -1   -1   0   
$EndComp
$Comp
L DIODESCH D46
U 1 1
P 10050 2700
F 0 "D46" H 10050 2800 40  0000 C CNN
F 1 "1N5818-TP" H 10050 2600 40  0000 C CNN
	1    10050 2700
	0    -1   -1   0   
$EndComp
$Comp
L C C49
U 1 1
P 9100 2700
F 0 "C49" H 9150 2800 50  0000 L CNN
F 1 "0.1uF" H 9150 2600 50  0000 L CNN
	1    9100 2700
	1    0    0    -1  
$EndComp
$Comp
L DIODESCH D14
U 1 1
P 10050 950
F 0 "D14" H 10050 1050 40  0000 C CNN
F 1 "1N5818-TP" H 10050 850 40  0000 C CNN
	1    10050 950 
	0    -1   -1   0   
$EndComp
$Comp
L DIODESCH D15
U 1 1
P 10050 1350
F 0 "D15" H 10050 1450 40  0000 C CNN
F 1 "1N5818-TP" H 10050 1250 40  0000 C CNN
	1    10050 1350
	0    -1   -1   0   
$EndComp
$Comp
L DIODESCH D8
U 1 1
P 7350 1700
F 0 "D8" H 7350 1800 40  0000 C CNN
F 1 "1N5818-TP" H 7350 1600 40  0000 C CNN
	1    7350 1700
	0    -1   -1   0   
$EndComp
$Comp
L DIODESCH D9
U 1 1
P 7350 2100
F 0 "D9" H 7350 2200 40  0000 C CNN
F 1 "1N5818-TP" H 7350 2000 40  0000 C CNN
	1    7350 2100
	0    -1   -1   0   
$EndComp
$Comp
L C C27
U 1 1
P 10350 5450
F 0 "C27" H 10400 5550 50  0000 L CNN
F 1 "0.22uF" H 10400 5350 50  0000 L CNN
	1    10350 5450
	1    0    0    1   
$EndComp
$Comp
L C C32
U 1 1
P 9250 5450
F 0 "C32" H 9300 5550 50  0000 L CNN
F 1 "0.1uF" H 9300 5350 50  0000 L CNN
	1    9250 5450
	-1   0    0    -1  
$EndComp
$Comp
L R R28
U 1 1
P 9600 5250
F 0 "R28" V 9680 5250 50  0000 C CNN
F 1 "470" V 9600 5250 50  0000 C CNN
	1    9600 5250
	0    1    -1   0   
$EndComp
$Comp
L DIODESCH D7
U 1 1
P 10050 5450
F 0 "D7" H 10050 5550 40  0000 C CNN
F 1 "1N5818-TP" H 10050 5350 40  0000 C CNN
	1    10050 5450
	0    1    -1   0   
$EndComp
$Comp
L DIODESCH D6
U 1 1
P 10050 5050
F 0 "D6" H 10050 5150 40  0000 C CNN
F 1 "1N5818-TP" H 10050 4950 40  0000 C CNN
	1    10050 5050
	0    1    -1   0   
$EndComp
Text Notes 10450 2450 0    40   ~ 0
CPU Pin 72
Text Notes 8200 5150 1    40   ~ 0
CPU Pin 69
Text Notes 8000 3400 2    40   ~ 0
CPU Pin 67
Text Notes 10450 1100 0    40   ~ 0
CPU Pin 71
Text Notes 7750 1850 0    40   ~ 0
CPU Pin 81
Text Notes 10550 5200 0    40   ~ 0
CPU Pin 79
Text HLabel 750  2250 1    40   Output ~ 0
RPM0-OUT
Text Notes 6700 6050 0    60   ~ 0
Coolant Temperature
Text Notes 9200 3150 0    60   ~ 0
Mass Air Flow Sensor
Text Notes 6650 4200 0    60   ~ 0
Intake Air Temperature
Text Notes 9200 1800 0    60   ~ 0
Throttle Position Sensor
Text Notes 6400 2450 0    60   ~ 0
Spare ADC Input
Text HLabel 9150 1550 0    40   Input ~ 0
TPS-Sensor-GND
$Comp
L R R31
U 1 1
P 6550 4950
F 0 "R31" V 6630 4950 50  0000 C CNN
F 1 "2.49k" V 6550 4950 50  0000 C CNN
	1    6550 4950
	1    0    0    -1  
$EndComp
$Comp
L R R32
U 1 1
P 7000 5200
F 0 "R32" V 7080 5200 50  0000 C CNN
F 1 "470" V 7000 5200 50  0000 C CNN
	1    7000 5200
	0    1    1    0   
$EndComp
$Comp
L C C33
U 1 1
P 6550 5400
F 0 "C33" H 6600 5500 50  0000 L CNN
F 1 "0.1uF" H 6600 5300 50  0000 L CNN
	1    6550 5400
	1    0    0    -1  
$EndComp
$Comp
L C C36
U 1 1
P 7750 5400
F 0 "C36" H 7800 5500 50  0000 L CNN
F 1 "1uF" H 7800 5300 50  0000 L CNN
	1    7750 5400
	1    0    0    -1  
$EndComp
Text HLabel 6550 5200 0    40   Input ~ 0
Coolant-Sensor
Text HLabel 8100 4800 3    40   Output ~ 0
Coolant-CPU-Signal
Text Label 7000 5600 0    40   ~ 0
Ground
$Comp
L R R82
U 1 1
P 9550 2500
F 0 "R82" V 9630 2500 50  0000 C CNN
F 1 "470" V 9550 2500 50  0000 C CNN
	1    9550 2500
	0    1    1    0   
$EndComp
$Comp
L C C51
U 1 1
P 10350 2700
F 0 "C51" H 10400 2800 50  0000 L CNN
F 1 "0.22uF" H 10400 2600 50  0000 L CNN
	1    10350 2700
	1    0    0    -1  
$EndComp
Text HLabel 9100 2500 0    40   Input ~ 0
MAF-Sensor
Text HLabel 10450 2500 2    40   Output ~ 0
MAF-CPU-Signal
Text HLabel 7600 3450 2    40   Output ~ 0
IAT-CPU-Signal
Text HLabel 6400 3450 0    40   Input ~ 0
IAT-Sensor
$Comp
L C C31
U 1 1
P 7600 3650
F 0 "C31" H 7650 3750 50  0000 L CNN
F 1 "1uF" H 7650 3550 50  0000 L CNN
	1    7600 3650
	1    0    0    -1  
$EndComp
$Comp
L C C29
U 1 1
P 6400 3650
F 0 "C29" H 6450 3750 50  0000 L CNN
F 1 "0.1uF" H 6450 3550 50  0000 L CNN
	1    6400 3650
	1    0    0    -1  
$EndComp
$Comp
L R R27
U 1 1
P 6850 3450
F 0 "R27" V 6930 3450 50  0000 C CNN
F 1 "470" V 6850 3450 50  0000 C CNN
	1    6850 3450
	0    1    1    0   
$EndComp
$Comp
L R R25
U 1 1
P 6400 3200
F 0 "R25" V 6480 3200 50  0000 C CNN
F 1 "2.49k" V 6400 3200 50  0000 C CNN
	1    6400 3200
	1    0    0    -1  
$EndComp
Text HLabel 10450 1150 2    40   Output ~ 0
TPS-CPU-Signal
Text HLabel 9150 1150 0    40   Input ~ 0
TPS-Sensor
$Comp
L C C37
U 1 1
P 10350 1350
F 0 "C37" H 10400 1450 50  0000 L CNN
F 1 "0.22uF" H 10400 1250 50  0000 L CNN
	1    10350 1350
	1    0    0    -1  
$EndComp
$Comp
L C C35
U 1 1
P 9150 1350
F 0 "C35" H 9200 1450 50  0000 L CNN
F 1 "0.1uF" H 9200 1250 50  0000 L CNN
	1    9150 1350
	1    0    0    -1  
$EndComp
$Comp
L R R34
U 1 1
P 9600 1150
F 0 "R34" V 9680 1150 50  0000 C CNN
F 1 "470" V 9600 1150 50  0000 C CNN
	1    9600 1150
	0    1    1    0   
$EndComp
$Comp
L R R24
U 1 1
P 6450 1650
F 0 "R24" V 6530 1650 50  0000 C CNN
F 1 "2.49k" V 6450 1650 50  0000 C CNN
	1    6450 1650
	1    0    0    -1  
$EndComp
$Comp
L R R26
U 1 1
P 6900 1900
F 0 "R26" V 6980 1900 50  0000 C CNN
F 1 "470" V 6900 1900 50  0000 C CNN
	1    6900 1900
	0    1    1    0   
$EndComp
$Comp
L C C28
U 1 1
P 6450 2100
F 0 "C28" H 6500 2200 50  0000 L CNN
F 1 "0.1uF" H 6500 2000 50  0000 L CNN
	1    6450 2100
	1    0    0    -1  
$EndComp
$Comp
L C C30
U 1 1
P 7650 2100
F 0 "C30" H 7700 2200 50  0000 L CNN
F 1 "1uF" H 7700 2000 50  0000 L CNN
	1    7650 2100
	1    0    0    -1  
$EndComp
Text HLabel 6450 1900 0    40   Input ~ 0
SPR-Sensor
Text HLabel 7750 1900 2    40   Output ~ 0
SPR-CPU-Signal
Text Notes 2600 7650 0    60   ~ 0
Manifold Absolute Pressure
Text Notes 9200 6100 0    60   ~ 0
Battery Reference Voltage
Text HLabel 10600 5250 2    40   Output ~ 0
BRV
Text HLabel 8850 4700 0    40   Input ~ 0
BRV-12v
$Comp
L R R30
U 1 1
P 8850 5550
F 0 "R30" V 8930 5550 50  0000 C CNN
F 1 "1k" V 8850 5550 50  0000 C CNN
	1    8850 5550
	-1   0    0    -1  
$EndComp
$Comp
L R R29
U 1 1
P 8850 4950
F 0 "R29" V 8930 4950 50  0000 C CNN
F 1 "3.9k" V 8850 4950 50  0000 C CNN
	1    8850 4950
	-1   0    0    -1  
$EndComp
Text HLabel 5250 6550 2    40   Output ~ 0
MAP-CPU-Signal
$Comp
L C C23
U 1 1
P 3550 7150
F 0 "C23" H 3600 7250 50  0000 L CNN
F 1 "0.01uF" H 3600 7050 50  0000 L CNN
	1    3550 7150
	-1   0    0    -1  
$EndComp
$Comp
L C C21
U 1 1
P 4800 7150
F 0 "C21" H 4850 7250 50  0000 L CNN
F 1 "0.33uF" H 4850 7050 50  0000 L CNN
	1    4800 7150
	-1   0    0    -1  
$EndComp
$Comp
L C C20
U 1 1
P 4800 6750
F 0 "C20" H 4850 6850 50  0000 L CNN
F 1 "0.22uF" H 4850 6650 50  0000 L CNN
	1    4800 6750
	-1   0    0    -1  
$EndComp
$Comp
L R R13
U 1 1
P 3800 6550
F 0 "R13" V 3880 6550 50  0000 C CNN
F 1 "1k" V 3800 6550 50  0000 C CNN
	1    3800 6550
	0    -1   1    0   
$EndComp
Text HLabel 3900 1300 2    40   BiDi ~ 0
RPM0-IN+
$EndSCHEMATC
